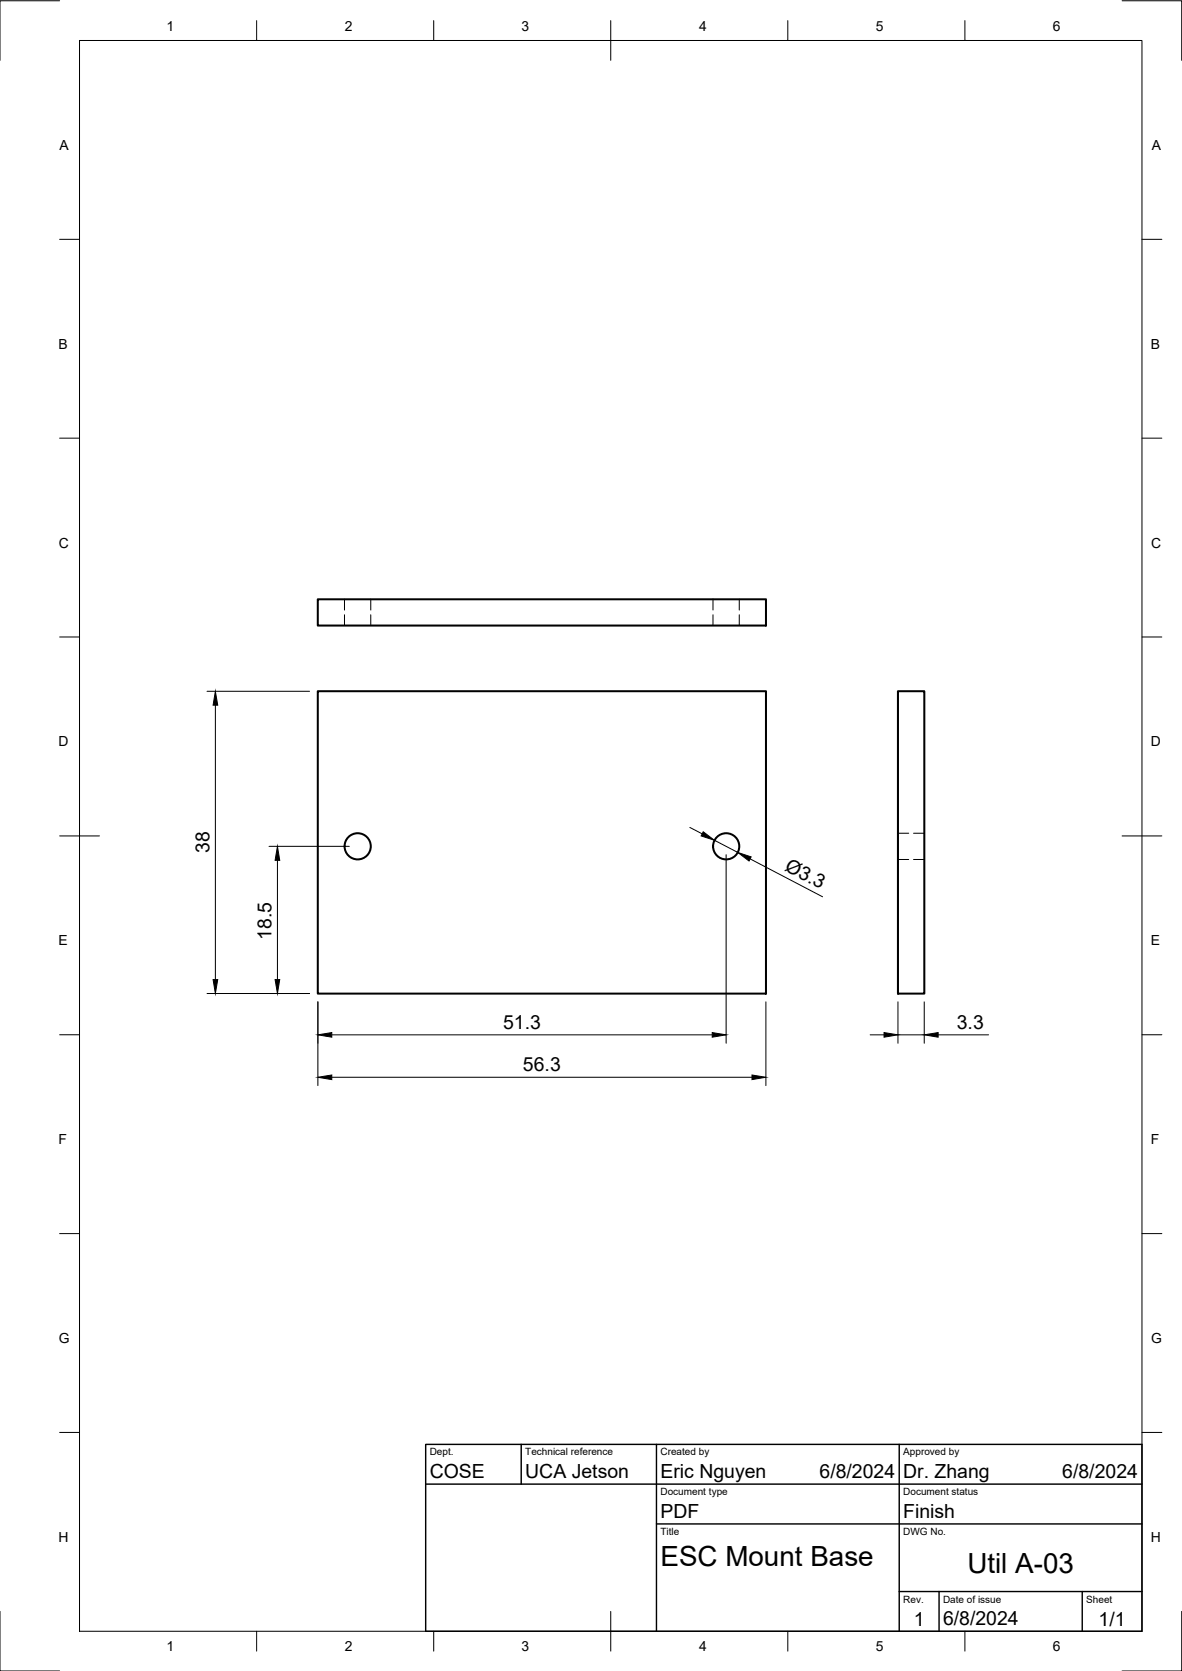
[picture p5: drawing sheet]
<svg xmlns="http://www.w3.org/2000/svg" width="297mm" height="420mm" viewBox="0 0 297 420" stroke-linecap="round" stroke-linejoin="round" font-family="sans-serif">
<!-- layer: Visible -->
<g fill="none" stroke="#000" stroke-width=".51">
<path d="M79.9 150.7h112.6v6.6h-112.6zM79.9 173.8h112.6v76h-112.6zM225.7 173.8h6.6v76h-6.6z"/>
<circle cx="89.9" cy="212.8" r="3.3"/>
<circle cx="182.5" cy="212.8" r="3.3"/>
</g>
<!-- layer: Hidden -->
<path d="M86.6 150.7v2.7M86.6 154.6v2.7M93.2 150.7v2.7M93.2 154.6v2.7M179.2 150.7v2.7M179.2 154.6v2.7M185.8 150.7v2.7M185.8 154.6v2.7M225.7 209.5h2.7M225.7 216.1h2.7M229.6 209.5h2.7M229.6 216.1h2.7" fill="none" stroke="#000" stroke-width=".25"/>
<!-- layer: BORDER -->
<g fill="none" stroke="#000" stroke-width=".25">
<path d="M15 .2h-15v15M20 10.2h267v400h-267zM64.5 5.2v5M109 5.2v5M153.5 5.2v10M198 5.2v5M242.5 5.2v5M282 .2h15v15M15 60.2h5M287 60.2h5M15 110.2h5M287 110.2h5"/>
<path d="M15 160.2h5M287 160.2h5M15 210.2h10M282 210.2h10M15 260.2h5M287 260.2h5M15 310.2h5M287 310.2h5M15 360.2h5M287 360.2h5M0 405.2v15h15M64.5 410.2v5"/>
<path d="M109 410.2v5M153.5 405.2v10M198 410.2v5M242.5 410.2v5M297 405.2v15h-15"/>
</g>
<!-- layer: TITLEBLOCK -->
<path d="M107 363.2h180v47h-180zM107 373.2h180M131 363.2v10M165 363.2v47M226 363.2v47M165 383.2h122M226 400.2h61M236 400.2v10M272 400.2v10" fill="none" stroke="#000" stroke-width=".36"/>
<!-- layer: FD_Dimensions -->
<g fill="none" stroke="#000" stroke-width=".25">
<path d="M52 173.8h25.8M54.1 177.3v69M67.6 212.8h20.2M69.7 216.3v30M173.4 208l3 1.7M179.6 211.3l5.8 3M182.5 214.9v47.4M188.5 216l18.2 9.5M52 249.8h25.8M79.9 251.9v21.1M192.5 251.9v21.1M225.7 251.9v10.4"/>
<path d="M232.3 251.9v10.4M83.4 270.9h105.6M83.4 260.2h95.6M218.7 260.2h3.5M225.7 260.2h6.6M235.8 260.2h12.6"/>
</g>
<path d="M54.1 173.8l.6 3.5h-1.1zM69.7 212.8l.6 3.5h-1.2zM176.7 209.1l2.9 2.2-3.4-1.1zM185.4 214.3l3.4 1.2-.6 1zM53.6 246.3h1.1l-.6 3.5zM69.1 246.3h1.2l-.6 3.5zM79.9 260.2l3.5-.6v1.2zM179 259.6l3.5 .6-3.5 .6zM222.2 259.6l3.5 .6-3.5 .6zM232.3 260.2l3.5-.6v1.2zM79.9 270.9l3.5-.6v1.2zM189 270.3l3.5 .6-3.5 .6z" fill="#000" stroke="#000" stroke-width=".25"/>
<g font-size="7">
<text x="166" y="393.7">ESC Mount Base</text>
<text x="243.1" y="395.4">Util A-03</text>
</g>
<g font-size="4.9">
<text x="52.7" y="214.5" transform="rotate(-90 52.7 214.5)">38</text>
<text x="197" y="218.7" transform="rotate(28 197 218.7)">Ø3.3</text>
<text x="68.3" y="236.2" transform="rotate(-90 68.3 236.2)">18.5</text>
<text x="126.4" y="258.7">51.3</text>
<text x="240.5" y="258.7">3.3</text>
<text x="131.4" y="269.4">56.3</text>
<text x="108" y="371.7">COSE</text>
<text x="132" y="371.7">UCA Jetson</text>
<text x="166" y="371.7">Eric Nguyen</text>
<text x="206" y="371.7">6/8/2024</text>
<text x="227" y="371.7">Dr. Zhang</text>
<text x="267" y="371.7">6/8/2024</text>
<text x="166" y="381.7">PDF</text>
<text x="227" y="381.7">Finish</text>
<text x="229.6" y="408.8">1</text>
<text x="237" y="408.7">6/8/2024</text>
<text x="276.1" y="408.8">1/1</text>
</g>
<g font-size="3.5">
<text x="41.9" y="7.7">1</text>
<text x="86.6" y="7.7">2</text>
<text x="131.1" y="7.7">3</text>
<text x="175.7" y="7.7">4</text>
<text x="220.1" y="7.7">5</text>
<text x="264.6" y="7.7">6</text>
<text x="15" y="37.7">A</text>
<text x="289.5" y="37.7">A</text>
<text x="14.7" y="87.7">B</text>
<text x="289.2" y="87.7">B</text>
<text x="14.8" y="137.7">C</text>
<text x="289.3" y="137.7">C</text>
<text x="14.7" y="187.7">D</text>
<text x="289.2" y="187.7">D</text>
<text x="14.7" y="237.7">E</text>
<text x="289.2" y="237.7">E</text>
<text x="14.7" y="287.7">F</text>
<text x="289.2" y="287.7">F</text>
<text x="14.8" y="337.7">G</text>
<text x="289.3" y="337.7">G</text>
<text x="14.7" y="387.7">H</text>
<text x="289.2" y="387.7">H</text>
<text x="41.9" y="415.2">1</text>
<text x="86.6" y="415.2">2</text>
<text x="131.1" y="415.2">3</text>
<text x="175.7" y="415.2">4</text>
<text x="220.1" y="415.2">5</text>
<text x="264.6" y="415.2">6</text>
</g>
<g font-size="2.5">
<text x="108" y="366">Dept.</text>
<text x="132" y="366">Technical reference</text>
<text x="166" y="366">Created by</text>
<text x="227" y="366">Approved by</text>
<text x="166" y="376">Document type</text>
<text x="227" y="376">Document status</text>
<text x="166" y="386">Title</text>
<text x="227" y="386">DWG No.</text>
<text x="227" y="403">Rev.</text>
<text x="237" y="403">Date of issue</text>
<text x="273" y="403">Sheet</text>
</g>
</svg>
